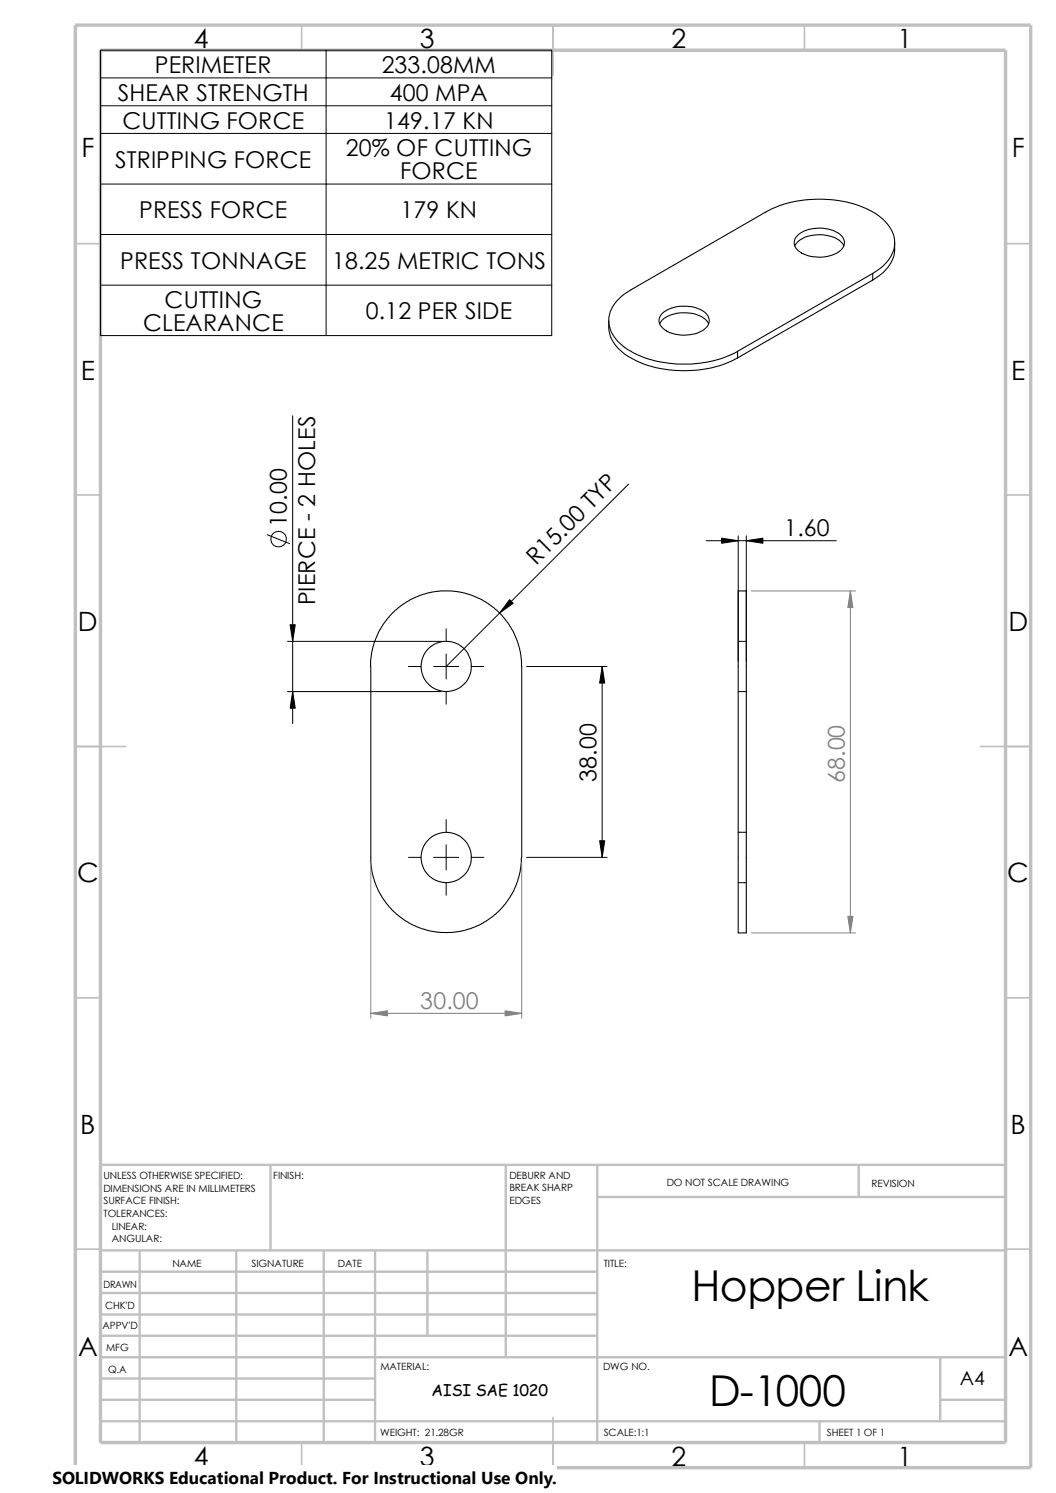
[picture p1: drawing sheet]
<svg xmlns="http://www.w3.org/2000/svg" width="210mm" height="297mm" viewBox="0 0 210 297" stroke-linecap="round" stroke-linejoin="round" font-family="sans-serif">
<g fill="none" stroke="#c0c0c0" stroke-width=".34">
<path d="M60 5v5M110 5v10M160 5v5M15 48.5h5M200 48.5h5M15 98.5h5M200 98.5h5M15 148.5h10M195 148.5h10M15 198.5h5M200 198.5h5M15 248.5h5"/>
<path d="M200 248.5h5M60 287v5M110 282v10M160 287v5"/>
</g>
<g fill="none" stroke="#c0c0c0" stroke-width=".47">
<path d="M53.8 231.7v17.1M100.6 231.7v38.3M118.8 231.7v55.3M118.8 238.1h81.2M170.8 231.7v6.4M200 231.7h-180v55.3M20 253h98.8M20 257.2h98.8M20 248.8h180M27.8 248.8v38.2M47 248.8v38.2M64.4 248.8v38.2"/>
<path d="M74.6 248.8v38.2M85 248.8v16.9M20 261.5h98.8M20 265.7h98.8M20 278.5h54.6M20 274.2h54.6M20 270h180M187 278.5h13M187 270v12.7M20 282.7h180M163 282.7v4.3"/>
</g>
<path d="M15 5h190v287h-190zM20 10h180v277h-180z" fill="none" stroke="#c0c0c0" stroke-width=".68" stroke-linecap="butt"/>
<g fill="none" stroke="#000" stroke-width=".2">
<path d="M20 10h89.7v56.8h-89.7zM20 15.5h89.7M64.9 10v56.8M20 21h89.7M20 26.5h89.7M20 36.6h89.7M20 46.7h89.7M20 56.7h89.7M58.2 82.7v61.2M125 96.3l-36.3 36.3M53.2 106.4l4.4 1.8M140.5 107.6h25.8"/>
<path d="M146.8 106.6v25M148.4 106.6v25M57.2 137.6h30.6M57.2 127.6h30.6M81.2 132.6h2.5M86.2 132.6h5M88.7 125.1v2.5M88.7 130.1v5M88.7 137.6v2.5M93.7 132.6h2.5M104.7 132.6h16M119.8 132.6v38"/>
<path d="M146.8 137.6h1.6M146.8 127.6h1.6M81.2 170.6h2.5M86.2 170.6h5M88.7 163.1v2.5M88.7 168.1v5M88.7 175.6v2.5M93.7 170.6h2.5M104.7 170.6h16M146.8 175.6h1.6M146.8 165.6h1.6"/>
<circle cx="55.4" cy="107.3" r="1.56"/>
</g>
<g fill="none" stroke="#000" stroke-width=".21">
<path d="M158.1 48.9a5.1 5.1 0 0 1 4.7-2.2 5.6 5.6 0 0 1 5 2.1v.1M158.6 46.8a7.1 7.1 0 0 1 8.8 .1 2.04 2.04 0 0 1-.7 3.3 7.6 7.6 0 0 1-7.9-.3 1.92 1.92 0 0 1-.2-3.1zM173.6 54.4l-26.9 15.5M173.6 54.4v1.3M173.6 55.7l-26.9 15.5M173.6 54.4a7.8 7.8 0 0 0 4.3-5.9 7.1 7.1 0 0 0-3.7-6 23.5 23.5 0 0 0-19.9-1.3l-2 1-26.8 15.5a7.3 7.3 0 0 0-4.4 6.4 8.1 8.1 0 0 0 5 6.2 23.7 23.7 0 0 0 20.6-.4M177.9 48.3a7.1 7.1 0 0 1-3.7 7l-.6 .4M121.1 63.8a7.1 7.1 0 0 0 3.8 7.1 23.4 23.4 0 0 0 18.3 1.8l3.5-1.5M131.2 64.4a5 5 0 0 1 4.7-2.2 6 6 0 0 1 4.8 1.8l.2 .4M131.7 62.3a7.3 7.3 0 0 1 8.8 .1 2.09 2.09 0 0 1-.7 3.3 7.4 7.4 0 0 1-7.9-.3 1.89 1.89 0 0 1-.2-3.1zM146.7 69.9v1.3M146.8 117.6h1.6v68h-1.6z"/>
<path d="M73.7 132.6l.1-2.3 .6-2.5 1.1-2.5 1.1-1.7 1.5-1.7 1.7-1.4 1.6-1.1 2.6-1.1 2.5-.6 2.2-.2 2.2 .2 1.8 .4 2.6 .9 1.8 1.1 1.7 1.3 1.5 1.6 1.6 2.3 .8 1.9 .8 2.4 .2 1.8 .1 39.2M73.7 132.6v39.1l.5 2.5 .6 2.1 .8 1.6 1.4 2 1.9 2 1.8 1.3 1.6 .9 1.7 .7 2 .5 2.7 .2 2.7-.2 2-.5 1.7-.7 1.6-.9 1.8-1.3 2-2.2 1.5-2.2 1-2.2 .5-2 .2-2.7"/>
<circle cx="88.7" cy="132.6" r="5"/>
<circle cx="88.7" cy="170.6" r="5"/>
</g>
<path d="M149.4 117.6h20.7M169.1 117.6v68M73.7 171.6v31M103.8 171.6v31M149.4 185.6h20.7M73.7 201.6h30.1" fill="none" stroke="#808080" stroke-width=".2"/>
<g fill="#808080" stroke="#808080" stroke-width=".2">
<path d="M169.1 117.6l.5 3.3h-1z"/>
<path d="M168.6 182.3h1l-.5 3.3z"/>
<path d="M73.7 201.6l3.3-.5v1z"/>
<path d="M100.5 201.1l3.3 .5-3.3 .5z"/>
</g>
<path d="M143.5 107.1l3.3 .5-3.3 .5zM148.4 107.6l3.3-.5v1zM58.2 137.6l.5 3.3h-1zM57.7 124.3h1l-.5 3.3zM101.3 119.3l.8 .7-2.7 2zM119.8 132.6l.5 3.3h-1zM119.3 167.3h1l-.5 3.3z" fill="#000" stroke="#000" stroke-width=".2"/>
<path d="M10.4 291.5h100.4v5.5h-100.4z" fill="#fff"/>
<g font-size="8.5">
<text x="137.5" y="258.7">Hopper Link</text>
<text x="141.1" y="279.7">D-1000</text>
</g>
<g font-size="5.3">
<text x="38.5" y="9.6">4</text>
<text x="83.5" y="9.6">3</text>
<text x="133.5" y="9.6">2</text>
<text x="178.5" y="9.6">1</text>
<text x="16.2" y="31.3">F</text>
<text x="201.2" y="31.3">F</text>
<text x="16" y="75.6">E</text>
<text x="201.1" y="75.6">E</text>
<text x="15.5" y="125.6">D</text>
<text x="200.6" y="125.6">D</text>
<text x="15.3" y="175.6">C</text>
<text x="200.3" y="175.6">C</text>
<text x="16" y="225.6">B</text>
<text x="201" y="225.6">B</text>
<text x="15.5" y="269.8">A</text>
<text x="200.5" y="269.8">A</text>
<text x="38.5" y="291.6">4</text>
<text x="83.5" y="291.6">3</text>
<text x="133.5" y="291.6">2</text>
<text x="178.5" y="291.6">1</text>
</g>
<g font-size="4.6">
<text x="30.8" y="14.5">PERIMETER</text>
<text x="75.9" y="14.5">233.08MM</text>
<text x="23.5" y="20">SHEAR STRENGTH</text>
<text x="77.5" y="20">400 MPA</text>
<text x="24.3" y="25.6">CUTTING FORCE</text>
<text x="76.4" y="25.6">149.17 KN</text>
<text x="22.9" y="33.4">STRIPPING FORCE</text>
<text x="68.7" y="31.1">20% OF CUTTING</text>
<text x="79.6" y="35.6">FORCE</text>
<text x="27.7" y="43.4">PRESS FORCE</text>
<text x="79.7" y="43.4">179 KN</text>
<text x="23.9" y="53.5">PRESS TONNAGE</text>
<text x="66.1" y="53.5">18.25 METRIC TONS</text>
<text x="28.4" y="65.8">CLEARANCE</text>
<text x="32.7" y="61.3">CUTTING</text>
<text x="72.8" y="63.5">0.12 PER SIDE</text>
<text x="117.7" y="101.5" transform="rotate(-45 117.7 101.5)">TYP</text>
<text x="57" y="104.8" transform="rotate(-90 57 104.8)">10.00</text>
<text x="156" y="106.6">1.60</text>
<text x="106.6" y="112.6" transform="rotate(-45 106.6 112.6)">R15.0</text>
<text x="62.7" y="120.4" transform="rotate(-90 62.7 120.4)">PIERCE - 2 HOLES</text>
<text x="118.7" y="155.6" transform="rotate(-90 118.7 155.6)">38.00</text>
</g>
<g font-size="4.6" fill="#808080">
<text x="168" y="155.8" transform="rotate(-90 168 155.8)">68.00</text>
<text x="83.6" y="200.7">30.00</text>
</g>
<text font-size="3.9" x="190.9" y="275.5">A4</text>
<text font-size="3.4" x="10.4" y="295.2">SOLIDWORKS Educational Product. For Instructional Use Only.</text>
<text font-size="3.2" x="85.8" y="277.6">AISI SAE 1020</text>
<g font-size="2">
<text x="20.6" y="234.6">UNLESS OTHERWISE SPECIFIED:</text>
<text x="20.6" y="237.1">DIMENSIONS ARE IN MILLIMETERS</text>
<text x="20.6" y="239.6">SURFACE FINISH:</text>
<text x="54.4" y="234.6">FINISH:</text>
<text x="101.3" y="239.5">EDGES</text>
<text x="101.3" y="234.5">DEBURR AND</text>
<text x="101.3" y="237">BREAK SHARP</text>
<text x="132.6" y="236">DO NOT SCALE DRAWING</text>
<text x="173.3" y="236.2">REVISION</text>
<text x="20.6" y="242.1">TOLERANCES:</text>
<text x="22.2" y="244.6">LINEAR:</text>
<text x="22.2" y="247.1">ANGULAR:</text>
<text x="50" y="252">SIGNATURE</text>
<text x="67.2" y="252">DATE</text>
<text x="120.1" y="252">TITLE:</text>
<text x="20.6" y="256.2">DRAWN</text>
<text x="34.3" y="252.1">NAME</text>
<text x="20.9" y="260.4">CHK'D</text>
<text x="20.4" y="264.5">APPV'D</text>
<text x="21.1" y="268.8">MFG</text>
<text x="21.5" y="273.1">Q.A</text>
<text x="75.6" y="272.5">MATERIAL:</text>
<text x="119.9" y="272.5">DWG NO.</text>
<text x="75.6" y="285.6">WEIGHT: 21.28GR</text>
<text x="120.1" y="285.6">SCALE:1:1</text>
<text x="164.5" y="285.6">SHEET 1 OF 1</text>
</g>
</svg>
